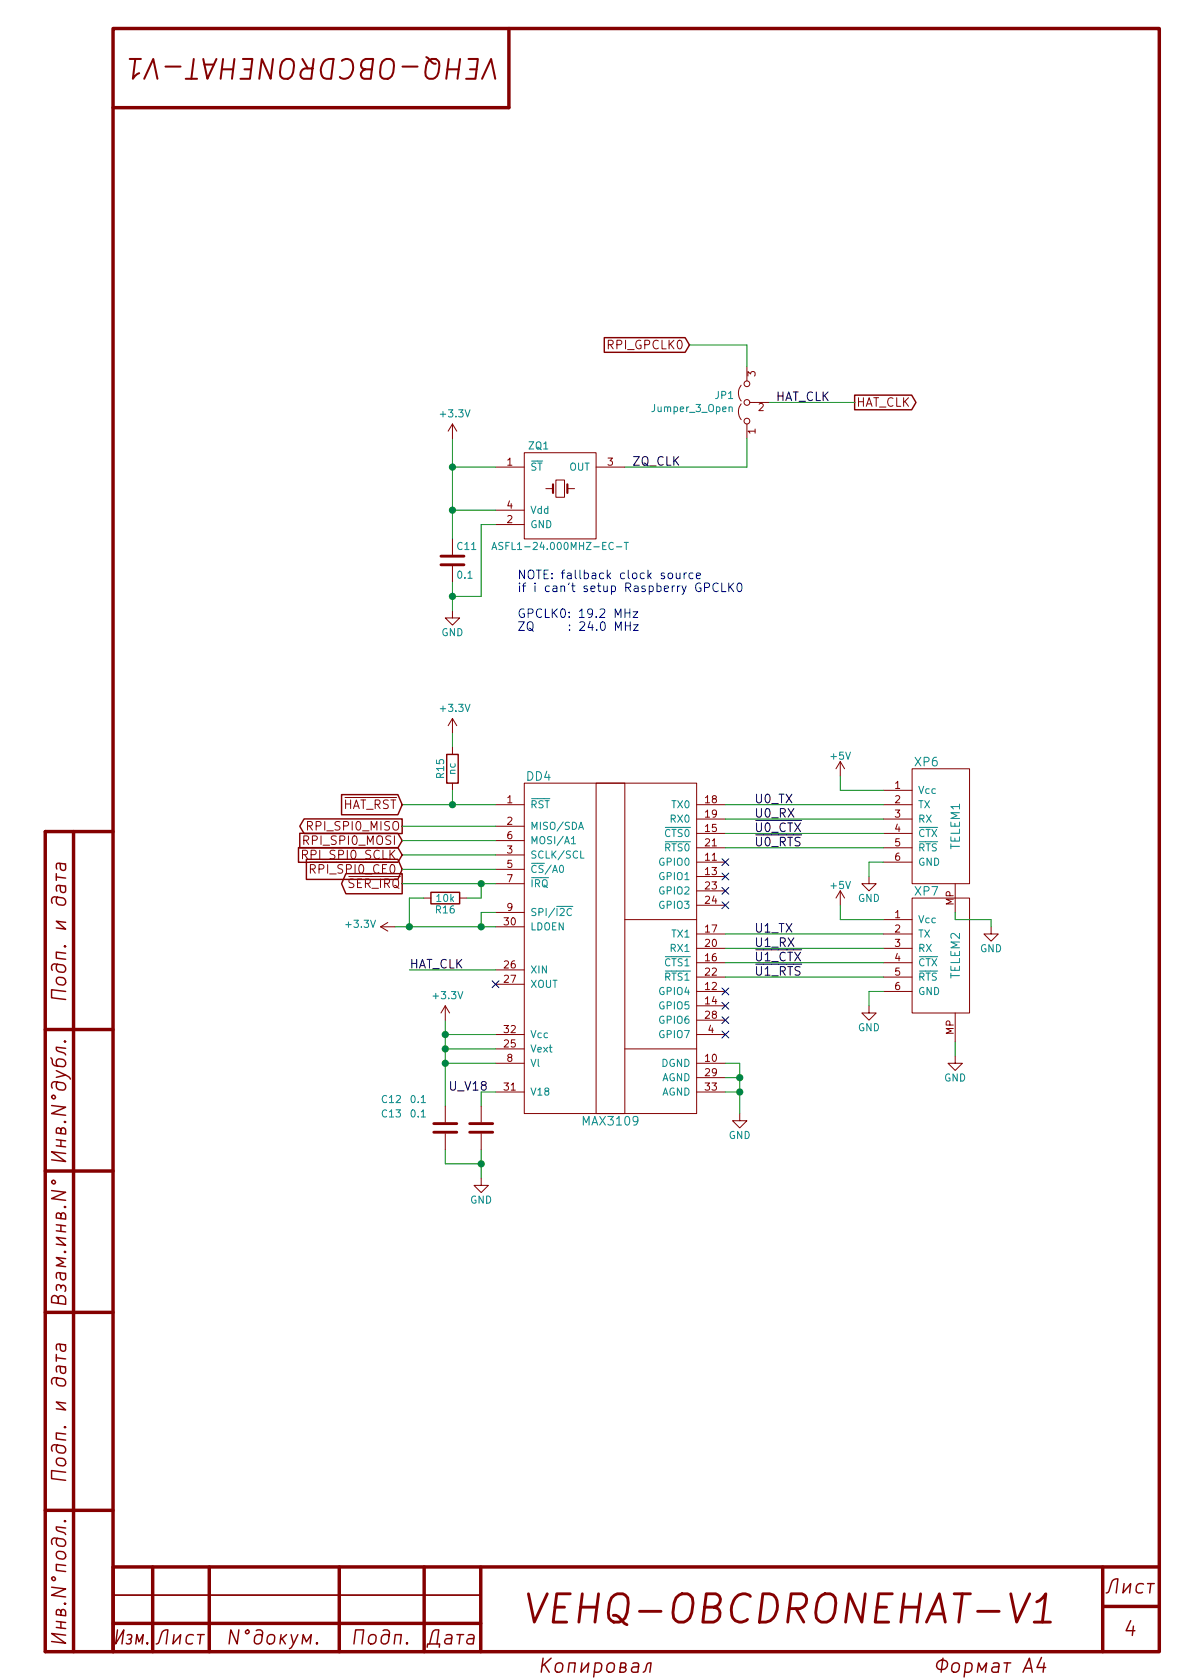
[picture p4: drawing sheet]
EESchema Schematic File Version 4
LIBS:obc-drone-hat-cache
EELAYER 26 0
EELAYER END
$Descr A4 8268 11693 portrait
encoding utf-8
Sheet 4 7
Title "OBC Drone Hat"
Date "2018-03-19"
Rev ""
Comp "VEHQ"
Comment1 "VEHQ-OBCDRONEHAT-V1"
Comment2 "Ermakov V.A."
Comment3 ""
Comment4 ""
$EndDescr
$Comp
L hat-ic:MAX3109 DD4
U 1 1
P 4250 6600
F 0 "DD4" H 3750 7800 60  0000 C CNN
F 1 "MAX3109" H 4250 5400 60  0000 C CNN
F 2 "Package_DFN_QFN:QFN-32-1EP_5x5mm_P0.5mm_EP3.45x3.45mm" H 4250 6300 60  0001 C CNN
F 3 "" H 4250 6300 60  0001 C CNN
	1    4250 6600
	1    0    0    -1  
$EndComp
$Comp
L power:GND #PWR046
U 1 1
P 3350 8200
F 0 "#PWR046" H 3350 7950 50  0001 C CNN
F 1 "GND" H 3350 8050 50  0000 C CNN
F 2 "" H 3350 8200 50  0001 C CNN
F 3 "" H 3350 8200 50  0001 C CNN
	1    3350 8200
	1    0    0    -1  
$EndComp
NoConn ~ 3450 6850
Wire Wire Line
	3450 7600 3350 7600
Wire Wire Line
	3350 7600 3350 7700
Wire Wire Line
	3450 7200 3100 7200
Wire Wire Line
	3100 7100 3100 7200
Wire Wire Line
	3100 7300 3450 7300
Connection ~ 3100 7300
Wire Wire Line
	3450 7400 3100 7400
Connection ~ 3100 7400
Connection ~ 3100 7200
Wire Wire Line
	3350 8000 3350 8100
Wire Wire Line
	3350 8100 3100 8100
Wire Wire Line
	3100 8100 3100 8000
Connection ~ 3350 8100
$Comp
L Device:R R16
U 1 1
P 3100 6250
F 0 "R16" V 3180 6250 50  0000 C CNN
F 1 "10k" V 3100 6250 50  0000 C CNN
F 2 "Resistor_SMD:R_0603_1608Metric" V 3030 6250 50  0001 C CNN
F 3 "" H 3100 6250 50  0001 C CNN
	1    3100 6250
	0    1    1    0   
$EndComp
Wire Wire Line
	2750 6450 2850 6450
Wire Wire Line
	3450 6350 3350 6350
Wire Wire Line
	3350 6350 3350 6450
Connection ~ 3350 6450
Wire Wire Line
	2850 6450 2850 6250
Wire Wire Line
	2850 6250 2950 6250
Connection ~ 2850 6450
Text GLabel 2800 6150 0    60   Output ~ 0
~SER_IRQ
Text GLabel 2800 6050 0    60   Input ~ 0
~RPI_SPI0_CE0
Text GLabel 2800 5950 0    60   Input ~ 0
RPI_SPI0_SCLK
Text GLabel 2800 5850 0    60   Input ~ 0
RPI_SPI0_MOSI
Text GLabel 2800 5750 0    60   Output ~ 0
RPI_SPI0_MISO
Wire Wire Line
	2800 5750 3450 5750
Wire Wire Line
	3450 5850 2800 5850
Wire Wire Line
	2800 5950 3450 5950
Wire Wire Line
	3450 6050 2800 6050
Wire Wire Line
	2800 6150 3350 6150
Wire Wire Line
	3250 6250 3350 6250
Wire Wire Line
	3350 6250 3350 6150
Connection ~ 3350 6150
$Comp
L power:GND #PWR040
U 1 1
P 6050 6100
F 0 "#PWR040" H 6050 5850 50  0001 C CNN
F 1 "GND" H 6050 5950 50  0000 C CNN
F 2 "" H 6050 6100 50  0001 C CNN
F 3 "" H 6050 6100 50  0001 C CNN
	1    6050 6100
	1    0    0    -1  
$EndComp
Wire Wire Line
	5050 7400 5150 7400
Wire Wire Line
	5150 7400 5150 7500
Wire Wire Line
	5050 7500 5150 7500
Connection ~ 5150 7500
Wire Wire Line
	5050 7600 5150 7600
Connection ~ 5150 7600
$Comp
L Device:R R15
U 1 1
P 3150 5350
F 0 "R15" V 3230 5350 50  0000 C CNN
F 1 "nc" V 3150 5350 50  0000 C CNN
F 2 "Resistor_SMD:R_0603_1608Metric" V 3080 5350 50  0001 C CNN
F 3 "" H 3150 5350 50  0001 C CNN
	1    3150 5350
	-1   0    0    1   
$EndComp
Wire Wire Line
	2800 5600 3150 5600
Wire Wire Line
	3150 5600 3150 5500
Wire Wire Line
	3150 5200 3150 5100
$Comp
L dronecode-conn:DC-Telemetry XP6
U 1 1
P 6550 5750
F 0 "XP6" H 6450 6200 60  0000 C CNN
F 1 "TELEM1" V 6650 5750 60  0000 C CNN
F 2 "Connector_JST:JST_GH_SM06B-GHS-TB_1x06-1MP_P1.25mm_Horizontal" H 6550 5750 60  0001 C CNN
F 3 "" H 6550 5750 60  0001 C CNN
	1    6550 5750
	1    0    0    -1  
$EndComp
$Comp
L dronecode-conn:DC-Telemetry XP7
U 1 1
P 6550 6650
F 0 "XP7" H 6450 7100 60  0000 C CNN
F 1 "TELEM2" V 6650 6650 60  0000 C CNN
F 2 "Connector_JST:JST_GH_SM06B-GHS-TB_1x06-1MP_P1.25mm_Horizontal" H 6550 6650 60  0001 C CNN
F 3 "" H 6550 6650 60  0001 C CNN
	1    6550 6650
	1    0    0    -1  
$EndComp
Wire Wire Line
	5050 5600 6150 5600
Wire Wire Line
	5050 5700 6150 5700
Wire Wire Line
	5050 6500 6150 6500
Wire Wire Line
	6150 6600 5050 6600
Wire Wire Line
	5050 5800 6150 5800
Wire Wire Line
	5050 5900 6150 5900
Wire Wire Line
	5050 6700 6150 6700
Wire Wire Line
	6150 6800 5050 6800
$Comp
L power:+5V #PWR039
U 1 1
P 5850 5400
F 0 "#PWR039" H 5850 5250 50  0001 C CNN
F 1 "+5V" H 5850 5540 50  0000 C CNN
F 2 "" H 5850 5400 50  0001 C CNN
F 3 "" H 5850 5400 50  0001 C CNN
	1    5850 5400
	1    0    0    -1  
$EndComp
Wire Wire Line
	6150 6000 6050 6000
Wire Wire Line
	6050 6000 6050 6100
$Comp
L power:GND #PWR045
U 1 1
P 5150 7750
F 0 "#PWR045" H 5150 7500 50  0001 C CNN
F 1 "GND" H 5150 7600 50  0000 C CNN
F 2 "" H 5150 7750 50  0001 C CNN
F 3 "" H 5150 7750 50  0001 C CNN
	1    5150 7750
	1    0    0    -1  
$EndComp
$Comp
L power:GND #PWR043
U 1 1
P 6050 7000
F 0 "#PWR043" H 6050 6750 50  0001 C CNN
F 1 "GND" H 6050 6850 50  0000 C CNN
F 2 "" H 6050 7000 50  0001 C CNN
F 3 "" H 6050 7000 50  0001 C CNN
	1    6050 7000
	1    0    0    -1  
$EndComp
$Comp
L power:+5V #PWR041
U 1 1
P 5850 6300
F 0 "#PWR041" H 5850 6150 50  0001 C CNN
F 1 "+5V" H 5850 6440 50  0000 C CNN
F 2 "" H 5850 6300 50  0001 C CNN
F 3 "" H 5850 6300 50  0001 C CNN
	1    5850 6300
	1    0    0    -1  
$EndComp
Wire Wire Line
	6150 6900 6050 6900
Wire Wire Line
	6050 6900 6050 7000
Wire Wire Line
	6150 6400 5850 6400
Wire Wire Line
	5850 6400 5850 6300
Wire Wire Line
	6150 5500 5850 5500
Wire Wire Line
	5850 5500 5850 5400
Text Label 5250 5600 0    60   ~ 0
U0_TX
Text Label 5250 5700 0    60   ~ 0
U0_RX
Text Label 5250 5800 0    60   ~ 0
~U0_CTX
Text Label 5250 5900 0    60   ~ 0
~U0_RTS
Text Label 5250 6500 0    60   ~ 0
U1_TX
Text Label 5250 6600 0    60   ~ 0
U1_RX
Text Label 5250 6700 0    60   ~ 0
~U1_CTX
Text Label 5250 6800 0    60   ~ 0
~U1_RTS
$Comp
L hat-ic:ASFL1 ZQ1
U 1 1
P 3900 3400
F 0 "ZQ1" H 3750 3700 50  0000 C CNN
F 1 "ASFL1-24.000MHZ-EC-T" H 3900 3000 50  0000 C CNN
F 2 "Crystal:Crystal_SMD_Abracon_ABM3B-4Pin_5.0x3.2mm" H 3900 3400 50  0001 C CNN
F 3 "https://www.terraelectronica.ru/pdf/show?pdf_file=%252Fds%252Fpdf%252FA%252FASFL1-24.pdf" H 3900 3400 50  0001 C CNN
	1    3900 3400
	1    0    0    -1  
$EndComp
$Comp
L Device:C C11
U 1 1
P 3150 3900
F 0 "C11" H 3175 4000 50  0000 L CNN
F 1 "0.1" H 3175 3800 50  0000 L CNN
F 2 "Capacitor_SMD:C_0603_1608Metric" H 3188 3750 50  0001 C CNN
F 3 "" H 3150 3900 50  0001 C CNN
	1    3150 3900
	1    0    0    -1  
$EndComp
$Comp
L power:GND #PWR037
U 1 1
P 3150 4250
F 0 "#PWR037" H 3150 4000 50  0001 C CNN
F 1 "GND" H 3150 4100 50  0000 C CNN
F 2 "" H 3150 4250 50  0001 C CNN
F 3 "" H 3150 4250 50  0001 C CNN
	1    3150 4250
	1    0    0    -1  
$EndComp
Wire Wire Line
	3150 3550 3450 3550
Wire Wire Line
	3150 3050 3150 3250
Connection ~ 3150 3550
Wire Wire Line
	3150 4050 3150 4150
Wire Wire Line
	3450 3650 3350 3650
Wire Wire Line
	3350 3650 3350 4150
Wire Wire Line
	3350 4150 3150 4150
Connection ~ 3150 4150
Wire Wire Line
	3450 3250 3150 3250
Connection ~ 3150 3250
Text GLabel 4800 2400 0    60   Input ~ 0
RPI_GPCLK0
Wire Wire Line
	5200 3250 4350 3250
Wire Wire Line
	4800 2400 5200 2400
Text Label 4400 3250 0    60   ~ 0
ZQ_CLK
Text GLabel 5950 2800 2    60   Output ~ 0
HAT_CLK
Wire Wire Line
	5350 2800 5950 2800
Text Label 5400 2800 0    60   ~ 0
HAT_CLK
Text Notes 3600 4400 0    60   ~ 0
NOTE: fallback clock source\nif i can't setup Raspberry GPCLK0\n\nGPCLK0: 19.2 MHz\nZQ     : 24.0 MHz
Wire Wire Line
	3450 6750 2850 6750
Text Label 2850 6750 0    60   ~ 0
HAT_CLK
NoConn ~ 5050 6000
NoConn ~ 5050 6100
NoConn ~ 5050 6200
NoConn ~ 5050 6300
NoConn ~ 5050 6900
NoConn ~ 5050 7000
NoConn ~ 5050 7100
NoConn ~ 5050 7200
Text GLabel 2800 5600 0    60   Input ~ 0
~HAT_RST
Connection ~ 3150 5600
Wire Wire Line
	3100 7300 3100 7400
Wire Wire Line
	3100 7400 3100 7700
Wire Wire Line
	3100 7200 3100 7300
Wire Wire Line
	3350 8100 3350 8200
Wire Wire Line
	3350 6450 3450 6450
Wire Wire Line
	2850 6450 3350 6450
Wire Wire Line
	3350 6150 3450 6150
Wire Wire Line
	5150 7500 5150 7600
Wire Wire Line
	5150 7600 5150 7750
Wire Wire Line
	3150 3550 3150 3750
Wire Wire Line
	3150 4150 3150 4250
Wire Wire Line
	3150 3250 3150 3550
Wire Wire Line
	3150 5600 3450 5600
$Comp
L Jumper:Jumper_3_Open JP1
U 1 1
P 5200 2800
F 0 "JP1" V 5246 2886 50  0000 L CNN
F 1 "Jumper_3_Open" V 5155 2886 50  0000 L CNN
F 2 "Jumper:SolderJumper-3_P1.3mm_Open_RoundedPad1.0x1.5mm" H 5200 2800 50  0001 C CNN
F 3 "~" H 5200 2800 50  0001 C CNN
	1    5200 2800
	0    -1   -1   0   
$EndComp
Wire Wire Line
	5200 2400 5200 2550
Wire Wire Line
	5200 3250 5200 3050
$Comp
L Device:C C12
U 1 1
P 3100 7850
F 0 "C12" H 2650 8050 50  0000 L CNN
F 1 "0.1" H 2850 8050 50  0000 L CNN
F 2 "Capacitor_SMD:C_0603_1608Metric" H 3138 7700 50  0001 C CNN
F 3 "~" H 3100 7850 50  0001 C CNN
	1    3100 7850
	1    0    0    -1  
$EndComp
$Comp
L Device:C C13
U 1 1
P 3350 7850
F 0 "C13" H 2650 7950 50  0000 L CNN
F 1 "0.1" H 2850 7950 50  0000 L CNN
F 2 "Capacitor_SMD:C_0603_1608Metric" H 3388 7700 50  0001 C CNN
F 3 "~" H 3350 7850 50  0001 C CNN
	1    3350 7850
	1    0    0    -1  
$EndComp
$Comp
L power:+3.3V #PWR036
U 1 1
P 3150 3050
F 0 "#PWR036" H 3150 2900 50  0001 C CNN
F 1 "+3.3V" H 3165 3223 50  0000 C CNN
F 2 "" H 3150 3050 50  0001 C CNN
F 3 "" H 3150 3050 50  0001 C CNN
	1    3150 3050
	1    0    0    -1  
$EndComp
$Comp
L power:+3.3V #PWR038
U 1 1
P 3150 5100
F 0 "#PWR038" H 3150 4950 50  0001 C CNN
F 1 "+3.3V" H 3165 5273 50  0000 C CNN
F 2 "" H 3150 5100 50  0001 C CNN
F 3 "" H 3150 5100 50  0001 C CNN
	1    3150 5100
	1    0    0    -1  
$EndComp
$Comp
L power:+3.3V #PWR042
U 1 1
P 2750 6450
F 0 "#PWR042" H 2750 6300 50  0001 C CNN
F 1 "+3.3V" V 2765 6578 50  0000 L CNN
F 2 "" H 2750 6450 50  0001 C CNN
F 3 "" H 2750 6450 50  0001 C CNN
	1    2750 6450
	0    -1   -1   0   
$EndComp
$Comp
L power:+3.3V #PWR044
U 1 1
P 3100 7100
F 0 "#PWR044" H 3100 6950 50  0001 C CNN
F 1 "+3.3V" H 3115 7273 50  0000 C CNN
F 2 "" H 3100 7100 50  0001 C CNN
F 3 "" H 3100 7100 50  0001 C CNN
	1    3100 7100
	1    0    0    -1  
$EndComp
$Comp
L power:GND #PWR0104
U 1 1
P 6650 7350
F 0 "#PWR0104" H 6650 7100 50  0001 C CNN
F 1 "GND" H 6650 7200 50  0000 C CNN
F 2 "" H 6650 7350 50  0001 C CNN
F 3 "" H 6650 7350 50  0001 C CNN
	1    6650 7350
	1    0    0    -1  
$EndComp
$Comp
L power:GND #PWR0105
U 1 1
P 6900 6450
F 0 "#PWR0105" H 6900 6200 50  0001 C CNN
F 1 "GND" H 6900 6300 50  0000 C CNN
F 2 "" H 6900 6450 50  0001 C CNN
F 3 "" H 6900 6450 50  0001 C CNN
	1    6900 6450
	1    0    0    -1  
$EndComp
Wire Wire Line
	6900 6450 6900 6400
Wire Wire Line
	6900 6400 6650 6400
Wire Wire Line
	6650 6400 6650 6350
Wire Wire Line
	6650 7350 6650 7250
Text Label 3400 7600 2    60   ~ 0
U_V18
$EndSCHEMATC
